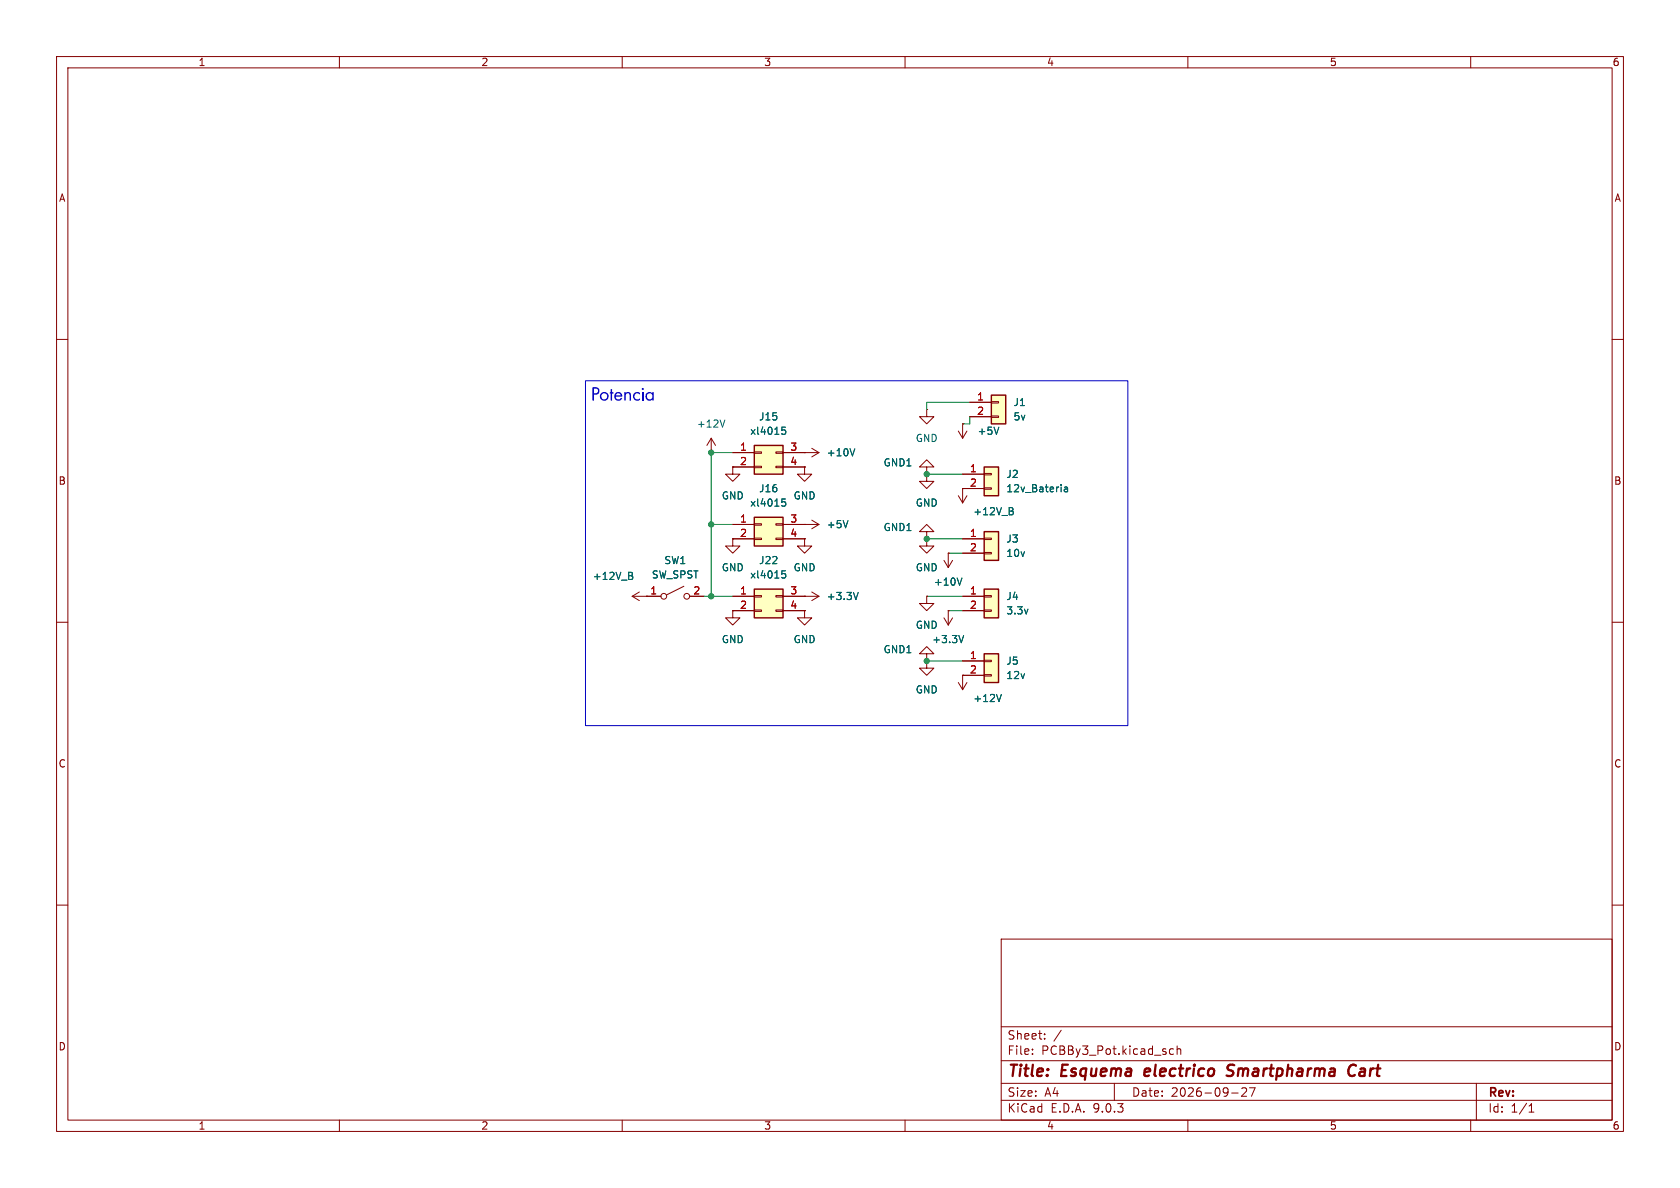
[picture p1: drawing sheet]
(kicad_sch
 (version 20250114)
 (generator "eeschema")
 (generator_version "9.0")
 (paper "A4")
 (title_block
  (title "Esquema electrico Smartpharma Cart")
  (date "2026-09-27"))
 (lib_symbols
  (symbol "Conn_02x02_Counter_Clockwise_1"
   (pin_names
    (offset 1.016) (hide yes)) (exclude_from_sim no) (in_bom yes) (on_board yes)
   (property "Reference" "J22" (at 1.27 6.35 0) (effects (font (size 1.27 1.27))))
   (property "Value" "xl4015" (at 1.27 3.81 0) (effects (font (size 1.27 1.27))))
   (property "Footprint" "nuevas:XL4005_DC-DC" (at 0 0 0) (effects (font (size 1.27 1.27)) (hide yes)))
   (property "Datasheet" "~" (at 0 0 0) (effects (font (size 1.27 1.27)) (hide yes)))
   (property "Description" "Generic connector, double row, 02x02, counter clockwise pin numbering scheme (similar to DIP package numbering), script generated (kicad-library-utils/schlib/autogen/connector/)" (at 0 0 0) (effects (font (size 1.27 1.27)) (hide yes)))
   (symbol "Conn_02x02_Counter_Clockwise_1_1_1"
    (rectangle (start -1.27 1.27) (end 3.81 -3.81) (stroke (width 0.254) (type default)) (fill (type background)))
    (rectangle (start -1.27 0.127) (end 0 -0.127) (stroke (width 0.1524) (type default)) (fill (type none)))
    (rectangle (start -1.27 -2.413) (end 0 -2.667) (stroke (width 0.1524) (type default)) (fill (type none)))
    (rectangle (start 3.81 0.127) (end 2.54 -0.127) (stroke (width 0.1524) (type default)) (fill (type none)))
    (rectangle (start 3.81 -2.413) (end 2.54 -2.667) (stroke (width 0.1524) (type default)) (fill (type none)))
    (pin passive line (at -5.08 0 0) (length 3.81) (name "Pin_1" (effects (font (size 1.27 1.27)))) (number "1" (effects (font (size 1.27 1.27)))))
    (pin passive line (at -5.08 -2.54 0) (length 3.81) (name "Pin_2" (effects (font (size 1.27 1.27)))) (number "2" (effects (font (size 1.27 1.27)))))
    (pin passive line (at 7.62 0 180) (length 3.81) (name "Pin_4" (effects (font (size 1.27 1.27)))) (number "3" (effects (font (size 1.27 1.27)))))
    (pin passive line (at 7.62 -2.54 180) (length 3.81) (name "Pin_3" (effects (font (size 1.27 1.27)))) (number "4" (effects (font (size 1.27 1.27))))))
   (embedded_fonts no))
  (symbol "Conn_02x02_Counter_Clockwise_2"
   (pin_names
    (offset 1.016) (hide yes)) (exclude_from_sim no) (in_bom yes) (on_board yes)
   (property "Reference" "J16" (at 1.27 6.35 0) (effects (font (size 1.27 1.27))))
   (property "Value" "xl4015" (at 1.27 3.81 0) (effects (font (size 1.27 1.27))))
   (property "Footprint" "nuevas:XL4005_DC-DC" (at 0 0 0) (effects (font (size 1.27 1.27)) (hide yes)))
   (property "Datasheet" "~" (at 0 0 0) (effects (font (size 1.27 1.27)) (hide yes)))
   (property "Description" "Generic connector, double row, 02x02, counter clockwise pin numbering scheme (similar to DIP package numbering), script generated (kicad-library-utils/schlib/autogen/connector/)" (at 0 0 0) (effects (font (size 1.27 1.27)) (hide yes)))
   (symbol "Conn_02x02_Counter_Clockwise_2_1_1"
    (rectangle (start -1.27 1.27) (end 3.81 -3.81) (stroke (width 0.254) (type default)) (fill (type background)))
    (rectangle (start -1.27 0.127) (end 0 -0.127) (stroke (width 0.1524) (type default)) (fill (type none)))
    (rectangle (start -1.27 -2.413) (end 0 -2.667) (stroke (width 0.1524) (type default)) (fill (type none)))
    (rectangle (start 3.81 0.127) (end 2.54 -0.127) (stroke (width 0.1524) (type default)) (fill (type none)))
    (rectangle (start 3.81 -2.413) (end 2.54 -2.667) (stroke (width 0.1524) (type default)) (fill (type none)))
    (pin passive line (at -5.08 0 0) (length 3.81) (name "Pin_1" (effects (font (size 1.27 1.27)))) (number "1" (effects (font (size 1.27 1.27)))))
    (pin passive line (at -5.08 -2.54 0) (length 3.81) (name "Pin_2" (effects (font (size 1.27 1.27)))) (number "2" (effects (font (size 1.27 1.27)))))
    (pin passive line (at 7.62 0 180) (length 3.81) (name "Pin_4" (effects (font (size 1.27 1.27)))) (number "3" (effects (font (size 1.27 1.27)))))
    (pin passive line (at 7.62 -2.54 180) (length 3.81) (name "Pin_3" (effects (font (size 1.27 1.27)))) (number "4" (effects (font (size 1.27 1.27))))))
   (embedded_fonts no))
  (symbol "Connector_Generic:Conn_01x02"
   (pin_names
    (offset 1.016) (hide yes)) (exclude_from_sim no) (in_bom yes) (on_board yes)
   (property "Reference" "J" (at 0 2.54 0) (effects (font (size 1.27 1.27))))
   (property "Value" "Conn_01x02" (at 0 -5.08 0) (effects (font (size 1.27 1.27))))
   (property "Footprint" "" (at 0 0 0) (effects (font (size 1.27 1.27)) (hide yes)))
   (property "Datasheet" "~" (at 0 0 0) (effects (font (size 1.27 1.27)) (hide yes)))
   (property "Description" "Generic connector, single row, 01x02, script generated (kicad-library-utils/schlib/autogen/connector/)" (at 0 0 0) (effects (font (size 1.27 1.27)) (hide yes)))
   (symbol "Conn_01x02_1_1"
    (rectangle (start -1.27 1.27) (end 1.27 -3.81) (stroke (width 0.254) (type default)) (fill (type background)))
    (rectangle (start -1.27 0.127) (end 0 -0.127) (stroke (width 0.1524) (type default)) (fill (type none)))
    (rectangle (start -1.27 -2.413) (end 0 -2.667) (stroke (width 0.1524) (type default)) (fill (type none)))
    (pin passive line (at -5.08 0 0) (length 3.81) (name "Pin_1" (effects (font (size 1.27 1.27)))) (number "1" (effects (font (size 1.27 1.27)))))
    (pin passive line (at -5.08 -2.54 0) (length 3.81) (name "Pin_2" (effects (font (size 1.27 1.27)))) (number "2" (effects (font (size 1.27 1.27))))))
   (embedded_fonts no))
  (symbol "Connector_Generic:Conn_02x02_Counter_Clockwise"
   (pin_names
    (offset 1.016) (hide yes)) (exclude_from_sim no) (in_bom yes) (on_board yes)
   (property "Reference" "J15" (at 1.27 6.35 0) (effects (font (size 1.27 1.27))))
   (property "Value" "xl4015" (at 1.27 3.81 0) (effects (font (size 1.27 1.27))))
   (property "Footprint" "nuevas:XL4005_DC-DC" (at 0 0 0) (effects (font (size 1.27 1.27)) (hide yes)))
   (property "Datasheet" "~" (at 0 0 0) (effects (font (size 1.27 1.27)) (hide yes)))
   (property "Description" "Generic connector, double row, 02x02, counter clockwise pin numbering scheme (similar to DIP package numbering), script generated (kicad-library-utils/schlib/autogen/connector/)" (at 0 0 0) (effects (font (size 1.27 1.27)) (hide yes)))
   (symbol "Conn_02x02_Counter_Clockwise_1_1"
    (rectangle (start -1.27 1.27) (end 3.81 -3.81) (stroke (width 0.254) (type default)) (fill (type background)))
    (rectangle (start -1.27 0.127) (end 0 -0.127) (stroke (width 0.1524) (type default)) (fill (type none)))
    (rectangle (start -1.27 -2.413) (end 0 -2.667) (stroke (width 0.1524) (type default)) (fill (type none)))
    (rectangle (start 3.81 0.127) (end 2.54 -0.127) (stroke (width 0.1524) (type default)) (fill (type none)))
    (rectangle (start 3.81 -2.413) (end 2.54 -2.667) (stroke (width 0.1524) (type default)) (fill (type none)))
    (pin passive line (at -5.08 0 0) (length 3.81) (name "Pin_1" (effects (font (size 1.27 1.27)))) (number "1" (effects (font (size 1.27 1.27)))))
    (pin passive line (at -5.08 -2.54 0) (length 3.81) (name "Pin_2" (effects (font (size 1.27 1.27)))) (number "2" (effects (font (size 1.27 1.27)))))
    (pin passive line (at 7.62 0 180) (length 3.81) (name "Pin_4" (effects (font (size 1.27 1.27)))) (number "3" (effects (font (size 1.27 1.27)))))
    (pin passive line (at 7.62 -2.54 180) (length 3.81) (name "Pin_3" (effects (font (size 1.27 1.27)))) (number "4" (effects (font (size 1.27 1.27))))))
   (embedded_fonts no))
  (symbol "Switch:SW_SPST"
   (pin_names
    (offset 0) (hide yes)) (exclude_from_sim no) (in_bom yes) (on_board yes)
   (property "Reference" "SW" (at 0 3.175 0) (effects (font (size 1.27 1.27))))
   (property "Value" "SW_SPST" (at 0 -2.54 0) (effects (font (size 1.27 1.27))))
   (property "Footprint" "" (at 0 0 0) (effects (font (size 1.27 1.27)) (hide yes)))
   (property "Datasheet" "~" (at 0 0 0) (effects (font (size 1.27 1.27)) (hide yes)))
   (property "Description" "Single Pole Single Throw (SPST) switch" (at 0 0 0) (effects (font (size 1.27 1.27)) (hide yes)))
   (symbol "SW_SPST_0_0"
    (circle (center -2.032 0) (radius 0.508) (stroke (width 0) (type default)) (fill (type none)))
    (polyline (pts (xy -1.524 0.254) (xy 1.524 1.778)) (stroke (width 0) (type default)) (fill (type none)))
    (circle (center 2.032 0) (radius 0.508) (stroke (width 0) (type default)) (fill (type none))))
   (symbol "SW_SPST_1_1"
    (pin passive line (at -5.08 0 0) (length 2.54) (name "A" (effects (font (size 1.27 1.27)))) (number "1" (effects (font (size 1.27 1.27)))))
    (pin passive line (at 5.08 0 180) (length 2.54) (name "B" (effects (font (size 1.27 1.27)))) (number "2" (effects (font (size 1.27 1.27))))))
   (embedded_fonts no))
  (symbol "power:+10V"
   (power)
   (pin_numbers (hide yes))
   (pin_names
    (offset 0) (hide yes)) (exclude_from_sim no) (in_bom yes) (on_board yes)
   (property "Reference" "#PWR" (at 0 -3.81 0) (effects (font (size 1.27 1.27)) (hide yes)))
   (property "Value" "+10V" (at 0 3.556 0) (effects (font (size 1.27 1.27))))
   (property "Footprint" "" (at 0 0 0) (effects (font (size 1.27 1.27)) (hide yes)))
   (property "Datasheet" "" (at 0 0 0) (effects (font (size 1.27 1.27)) (hide yes)))
   (property "Description" "Power symbol creates a global label with name \"+10V\"" (at 0 0 0) (effects (font (size 1.27 1.27)) (hide yes)))
   (symbol "+10V_0_1"
    (polyline (pts (xy -0.762 1.27) (xy 0 2.54)) (stroke (width 0) (type default)) (fill (type none)))
    (polyline (pts (xy 0 2.54) (xy 0.762 1.27)) (stroke (width 0) (type default)) (fill (type none)))
    (polyline (pts (xy 0 0) (xy 0 2.54)) (stroke (width 0) (type default)) (fill (type none))))
   (symbol "+10V_1_1"
    (pin power_in line (at 0 0 90) (length 0) (name "~" (effects (font (size 1.27 1.27)))) (number "1" (effects (font (size 1.27 1.27))))))
   (embedded_fonts no))
  (symbol "power:+12V"
   (power)
   (pin_numbers (hide yes))
   (pin_names
    (offset 0) (hide yes)) (exclude_from_sim no) (in_bom yes) (on_board yes)
   (property "Reference" "#PWR" (at 0 -3.81 0) (effects (font (size 1.27 1.27)) (hide yes)))
   (property "Value" "+12V" (at 0 3.556 0) (effects (font (size 1.27 1.27))))
   (property "Footprint" "" (at 0 0 0) (effects (font (size 1.27 1.27)) (hide yes)))
   (property "Datasheet" "" (at 0 0 0) (effects (font (size 1.27 1.27)) (hide yes)))
   (property "Description" "Power symbol creates a global label with name \"+12V\"" (at 0 0 0) (effects (font (size 1.27 1.27)) (hide yes)))
   (symbol "+12V_0_1"
    (polyline (pts (xy -0.762 1.27) (xy 0 2.54)) (stroke (width 0) (type default)) (fill (type none)))
    (polyline (pts (xy 0 2.54) (xy 0.762 1.27)) (stroke (width 0) (type default)) (fill (type none)))
    (polyline (pts (xy 0 0) (xy 0 2.54)) (stroke (width 0) (type default)) (fill (type none))))
   (symbol "+12V_1_1"
    (pin power_in line (at 0 0 90) (length 0) (name "~" (effects (font (size 1.27 1.27)))) (number "1" (effects (font (size 1.27 1.27))))))
   (embedded_fonts no))
  (symbol "power:+24V"
   (power)
   (pin_numbers (hide yes))
   (pin_names
    (offset 0) (hide yes)) (exclude_from_sim no) (in_bom yes) (on_board yes)
   (property "Reference" "#PWR" (at 0 -3.81 0) (effects (font (size 1.27 1.27)) (hide yes)))
   (property "Value" "+24V" (at 0 3.556 0) (effects (font (size 1.27 1.27))))
   (property "Footprint" "" (at 0 0 0) (effects (font (size 1.27 1.27)) (hide yes)))
   (property "Datasheet" "" (at 0 0 0) (effects (font (size 1.27 1.27)) (hide yes)))
   (property "Description" "Power symbol creates a global label with name \"+24V\"" (at 0 0 0) (effects (font (size 1.27 1.27)) (hide yes)))
   (symbol "+24V_0_1"
    (polyline (pts (xy -0.762 1.27) (xy 0 2.54)) (stroke (width 0) (type default)) (fill (type none)))
    (polyline (pts (xy 0 2.54) (xy 0.762 1.27)) (stroke (width 0) (type default)) (fill (type none)))
    (polyline (pts (xy 0 0) (xy 0 2.54)) (stroke (width 0) (type default)) (fill (type none))))
   (symbol "+24V_1_1"
    (pin power_in line (at 0 0 90) (length 0) (name "~" (effects (font (size 1.27 1.27)))) (number "1" (effects (font (size 1.27 1.27))))))
   (embedded_fonts no))
  (symbol "power:+3.3V"
   (power)
   (pin_numbers (hide yes))
   (pin_names
    (offset 0) (hide yes)) (exclude_from_sim no) (in_bom yes) (on_board yes)
   (property "Reference" "#PWR" (at 0 -3.81 0) (effects (font (size 1.27 1.27)) (hide yes)))
   (property "Value" "+3.3V" (at 0 3.556 0) (effects (font (size 1.27 1.27))))
   (property "Footprint" "" (at 0 0 0) (effects (font (size 1.27 1.27)) (hide yes)))
   (property "Datasheet" "" (at 0 0 0) (effects (font (size 1.27 1.27)) (hide yes)))
   (property "Description" "Power symbol creates a global label with name \"+3.3V\"" (at 0 0 0) (effects (font (size 1.27 1.27)) (hide yes)))
   (symbol "+3.3V_0_1"
    (polyline (pts (xy -0.762 1.27) (xy 0 2.54)) (stroke (width 0) (type default)) (fill (type none)))
    (polyline (pts (xy 0 2.54) (xy 0.762 1.27)) (stroke (width 0) (type default)) (fill (type none)))
    (polyline (pts (xy 0 0) (xy 0 2.54)) (stroke (width 0) (type default)) (fill (type none))))
   (symbol "+3.3V_1_1"
    (pin power_in line (at 0 0 90) (length 0) (name "~" (effects (font (size 1.27 1.27)))) (number "1" (effects (font (size 1.27 1.27))))))
   (embedded_fonts no))
  (symbol "power:+5V"
   (power)
   (pin_numbers (hide yes))
   (pin_names
    (offset 0) (hide yes)) (exclude_from_sim no) (in_bom yes) (on_board yes)
   (property "Reference" "#PWR" (at 0 -3.81 0) (effects (font (size 1.27 1.27)) (hide yes)))
   (property "Value" "+5V" (at 0 3.556 0) (effects (font (size 1.27 1.27))))
   (property "Footprint" "" (at 0 0 0) (effects (font (size 1.27 1.27)) (hide yes)))
   (property "Datasheet" "" (at 0 0 0) (effects (font (size 1.27 1.27)) (hide yes)))
   (property "Description" "Power symbol creates a global label with name \"+5V\"" (at 0 0 0) (effects (font (size 1.27 1.27)) (hide yes)))
   (symbol "+5V_0_1"
    (polyline (pts (xy -0.762 1.27) (xy 0 2.54)) (stroke (width 0) (type default)) (fill (type none)))
    (polyline (pts (xy 0 2.54) (xy 0.762 1.27)) (stroke (width 0) (type default)) (fill (type none)))
    (polyline (pts (xy 0 0) (xy 0 2.54)) (stroke (width 0) (type default)) (fill (type none))))
   (symbol "+5V_1_1"
    (pin power_in line (at 0 0 90) (length 0) (name "~" (effects (font (size 1.27 1.27)))) (number "1" (effects (font (size 1.27 1.27))))))
   (embedded_fonts no))
  (symbol "power:GND"
   (power)
   (pin_numbers (hide yes))
   (pin_names
    (offset 0) (hide yes)) (exclude_from_sim no) (in_bom yes) (on_board yes)
   (property "Reference" "#PWR" (at 0 -6.35 0) (effects (font (size 1.27 1.27)) (hide yes)))
   (property "Value" "GND" (at 0 -3.81 0) (effects (font (size 1.27 1.27))))
   (property "Footprint" "" (at 0 0 0) (effects (font (size 1.27 1.27)) (hide yes)))
   (property "Datasheet" "" (at 0 0 0) (effects (font (size 1.27 1.27)) (hide yes)))
   (property "Description" "Power symbol creates a global label with name \"GND\" , ground" (at 0 0 0) (effects (font (size 1.27 1.27)) (hide yes)))
   (symbol "GND_0_1"
    (polyline (pts (xy 0 0) (xy 0 -1.27) (xy 1.27 -1.27) (xy 0 -2.54) (xy -1.27 -1.27) (xy 0 -1.27)) (stroke (width 0) (type default)) (fill (type none))))
   (symbol "GND_1_1"
    (pin power_in line (at 0 0 270) (length 0) (name "~" (effects (font (size 1.27 1.27)))) (number "1" (effects (font (size 1.27 1.27))))))
   (embedded_fonts no))
  (symbol "power:GND1"
   (power)
   (pin_numbers (hide yes))
   (pin_names
    (offset 0) (hide yes)) (exclude_from_sim no) (in_bom yes) (on_board yes)
   (property "Reference" "#PWR" (at 0 -6.35 0) (effects (font (size 1.27 1.27)) (hide yes)))
   (property "Value" "GND1" (at 0 -3.81 0) (effects (font (size 1.27 1.27))))
   (property "Footprint" "" (at 0 0 0) (effects (font (size 1.27 1.27)) (hide yes)))
   (property "Datasheet" "" (at 0 0 0) (effects (font (size 1.27 1.27)) (hide yes)))
   (property "Description" "Power symbol creates a global label with name \"GND1\" , ground" (at 0 0 0) (effects (font (size 1.27 1.27)) (hide yes)))
   (symbol "GND1_0_1"
    (polyline (pts (xy 0 0) (xy 0 -1.27) (xy 1.27 -1.27) (xy 0 -2.54) (xy -1.27 -1.27) (xy 0 -1.27)) (stroke (width 0) (type default)) (fill (type none))))
   (symbol "GND1_1_1"
    (pin power_in line (at 0 0 270) (length 0) (name "~" (effects (font (size 1.27 1.27)))) (number "1" (effects (font (size 1.27 1.27))))))
   (embedded_fonts no)))
 (text_box "Potencia"
  (exclude_from_sim no)
  (at 103.505 67.31 0)
  (size 95.885 60.96)
  (margins 0.9525 0.9525 0.9525 0.9525)
  (stroke (width 0) (type solid))
  (fill (type none))
  (effects (font
    (face "Futura") (size 2.54 2.54)) (justify left top)))
 (junction
  (at 163.83 83.82)
  (diameter 0)
  (color 0 0 0 0))
 (junction
  (at 125.73 80.01)
  (diameter 0)
  (color 0 0 0 0))
 (junction
  (at 125.73 105.41)
  (diameter 0)
  (color 0 0 0 0))
 (junction
  (at 163.83 95.25)
  (diameter 0)
  (color 0 0 0 0))
 (junction
  (at 163.83 116.84)
  (diameter 0)
  (color 0 0 0 0))
 (junction
  (at 125.73 92.71)
  (diameter 0)
  (color 0 0 0 0))
 (wire
  (pts (xy 124.46 105.41) (xy 125.73 105.41))
  (stroke (width 0) (type default)))
 (wire
  (pts (xy 171.45 74.93) (xy 170.18 74.93))
  (stroke (width 0) (type default)))
 (wire
  (pts (xy 125.73 92.71) (xy 125.73 80.01))
  (stroke (width 0) (type default)))
 (wire
  (pts (xy 163.83 71.12) (xy 163.83 72.39))
  (stroke (width 0) (type default)))
 (wire
  (pts (xy 125.73 105.41) (xy 129.54 105.41))
  (stroke (width 0) (type default)))
 (wire
  (pts (xy 171.45 73.66) (xy 171.45 74.93))
  (stroke (width 0) (type default)))
 (wire
  (pts (xy 163.83 71.12) (xy 171.45 71.12))
  (stroke (width 0) (type default)))
 (wire
  (pts (xy 125.73 105.41) (xy 125.73 92.71))
  (stroke (width 0) (type default)))
 (wire
  (pts (xy 163.83 95.25) (xy 170.18 95.25))
  (stroke (width 0) (type default)))
 (wire
  (pts (xy 167.64 97.79) (xy 170.18 97.79))
  (stroke (width 0) (type default)))
 (wire
  (pts (xy 167.64 107.95) (xy 170.18 107.95))
  (stroke (width 0) (type default)))
 (wire
  (pts (xy 125.73 92.71) (xy 129.54 92.71))
  (stroke (width 0) (type default)))
 (wire
  (pts (xy 163.83 83.82) (xy 170.18 83.82))
  (stroke (width 0) (type default)))
 (wire
  (pts (xy 163.83 105.41) (xy 170.18 105.41))
  (stroke (width 0) (type default)))
 (wire
  (pts (xy 163.83 116.84) (xy 170.18 116.84))
  (stroke (width 0) (type default)))
 (wire
  (pts (xy 125.73 80.01) (xy 129.54 80.01))
  (stroke (width 0) (type default)))
 (symbol
  (lib_id "power:GND")
  (at 129.54 82.55 0)
  (unit 1)
  (exclude_from_sim no)
  (in_bom yes)
  (on_board yes)
  (dnp no)
  (fields_autoplaced yes)
  (property "Reference" "#PWR058" (at 129.54 88.9 0) (effects (font (size 1.27 1.27)) (hide yes)))
  (property "Value" "GND" (at 129.54 87.63 0) (effects (font (size 1.27 1.27))))
  (property "Footprint" "" (at 129.54 82.55 0) (effects (font (size 1.27 1.27)) (hide yes)))
  (property "Datasheet" "" (at 129.54 82.55 0) (effects (font (size 1.27 1.27)) (hide yes)))
  (property "Description" "Power symbol creates a global label with name \"GND\" , ground" (at 129.54 82.55 0) (effects (font (size 1.27 1.27)) (hide yes)))
  (pin "1"))
 (symbol
  (lib_id "power:+3.3V")
  (at 142.24 105.41 270)
  (unit 1)
  (exclude_from_sim no)
  (in_bom yes)
  (on_board yes)
  (dnp no)
  (fields_autoplaced yes)
  (property "Reference" "#PWR060" (at 138.43 105.41 0) (effects (font (size 1.27 1.27)) (hide yes)))
  (property "Value" "+3.3V" (at 146.05 105.4099 90) (effects (font (size 1.27 1.27)) (justify left)))
  (property "Footprint" "" (at 142.24 105.41 0) (effects (font (size 1.27 1.27)) (hide yes)))
  (property "Datasheet" "" (at 142.24 105.41 0) (effects (font (size 1.27 1.27)) (hide yes)))
  (property "Description" "Power symbol creates a global label with name \"+3.3V\"" (at 142.24 105.41 0) (effects (font (size 1.27 1.27)) (hide yes)))
  (pin "1"))
 (symbol
  (lib_id "power:GND1")
  (at 163.83 83.82 180)
  (unit 1)
  (exclude_from_sim no)
  (in_bom yes)
  (on_board yes)
  (dnp no)
  (property "Reference" "#PWR051" (at 163.83 77.47 0) (effects (font (size 1.27 1.27)) (hide yes)))
  (property "Value" "GND1" (at 158.75 81.788 0) (effects (font (size 1.27 1.27))))
  (property "Footprint" "" (at 163.83 83.82 0) (effects (font (size 1.27 1.27)) (hide yes)))
  (property "Datasheet" "" (at 163.83 83.82 0) (effects (font (size 1.27 1.27)) (hide yes)))
  (property "Description" "Power symbol creates a global label with name \"GND1\" , ground" (at 163.83 83.82 0) (effects (font (size 1.27 1.27)) (hide yes)))
  (pin "1"))
 (symbol
  (lib_id "Connector_Generic:Conn_01x02")
  (at 175.26 105.41 0)
  (unit 1)
  (exclude_from_sim no)
  (in_bom yes)
  (on_board yes)
  (dnp no)
  (property "Reference" "J4" (at 177.8 105.4099 0) (effects (font (size 1.27 1.27)) (justify left)))
  (property "Value" "3.3v" (at 177.8 107.9499 0) (effects (font (size 1.27 1.27)) (justify left)))
  (property "Footprint" "Connector_Phoenix_MC:PhoenixContact_MC_1,5_2-G-3.81_1x02_P3.81mm_Horizontal" (at 175.26 105.41 0) (effects (font (size 1.27 1.27)) (hide yes)))
  (property "Datasheet" "~" (at 175.26 105.41 0) (effects (font (size 1.27 1.27)) (hide yes)))
  (property "Description" "Generic connector, single row, 01x02, script generated (kicad-library-utils/schlib/autogen/connector/)" (at 175.26 105.41 0) (effects (font (size 1.27 1.27)) (hide yes)))
  (pin "2")
  (pin "1"))
 (symbol
  (lib_id "power:GND")
  (at 142.24 95.25 0)
  (unit 1)
  (exclude_from_sim no)
  (in_bom yes)
  (on_board yes)
  (dnp no)
  (fields_autoplaced yes)
  (property "Reference" "#PWR056" (at 142.24 101.6 0) (effects (font (size 1.27 1.27)) (hide yes)))
  (property "Value" "GND" (at 142.24 100.33 0) (effects (font (size 1.27 1.27))))
  (property "Footprint" "" (at 142.24 95.25 0) (effects (font (size 1.27 1.27)) (hide yes)))
  (property "Datasheet" "" (at 142.24 95.25 0) (effects (font (size 1.27 1.27)) (hide yes)))
  (property "Description" "Power symbol creates a global label with name \"GND\" , ground" (at 142.24 95.25 0) (effects (font (size 1.27 1.27)) (hide yes)))
  (pin "1"))
 (symbol
  (lib_name "Conn_02x02_Counter_Clockwise_1")
  (lib_id "Connector_Generic:Conn_02x02_Counter_Clockwise")
  (at 134.62 105.41 0)
  (unit 1)
  (exclude_from_sim no)
  (in_bom yes)
  (on_board yes)
  (dnp no)
  (fields_autoplaced yes)
  (property "Reference" "J22" (at 135.89 99.06 0) (effects (font (size 1.27 1.27))))
  (property "Value" "xl4015" (at 135.89 101.6 0) (effects (font (size 1.27 1.27))))
  (property "Footprint" "nuevas:XL4005_DC-DC" (at 134.62 105.41 0) (effects (font (size 1.27 1.27)) (hide yes)))
  (property "Datasheet" "~" (at 134.62 105.41 0) (effects (font (size 1.27 1.27)) (hide yes)))
  (property "Description" "Generic connector, double row, 02x02, counter clockwise pin numbering scheme (similar to DIP package numbering), script generated (kicad-library-utils/schlib/autogen/connector/)" (at 134.62 105.41 0) (effects (font (size 1.27 1.27)) (hide yes)))
  (pin "1")
  (pin "2")
  (pin "3")
  (pin "4"))
 (symbol
  (lib_id "power:+24V")
  (at 170.18 74.93 180)
  (unit 1)
  (exclude_from_sim no)
  (in_bom yes)
  (on_board yes)
  (dnp no)
  (fields_autoplaced yes)
  (property "Reference" "#PWR026" (at 170.18 71.12 0) (effects (font (size 1.27 1.27)) (hide yes)))
  (property "Value" "+5V" (at 172.72 76.1999 0) (effects (font (size 1.27 1.27)) (justify right)))
  (property "Footprint" "" (at 170.18 74.93 0) (effects (font (size 1.27 1.27)) (hide yes)))
  (property "Datasheet" "" (at 170.18 74.93 0) (effects (font (size 1.27 1.27)) (hide yes)))
  (property "Description" "Power symbol creates a global label with name \"+24V\"" (at 170.18 74.93 0) (effects (font (size 1.27 1.27)) (hide yes)))
  (pin "1"))
 (symbol
  (lib_id "power:+10V")
  (at 167.64 97.79 180)
  (unit 1)
  (exclude_from_sim no)
  (in_bom yes)
  (on_board yes)
  (dnp no)
  (fields_autoplaced yes)
  (property "Reference" "#PWR014" (at 167.64 93.98 0) (effects (font (size 1.27 1.27)) (hide yes)))
  (property "Value" "+10V" (at 167.64 102.87 0) (effects (font (size 1.27 1.27))))
  (property "Footprint" "" (at 167.64 97.79 0) (effects (font (size 1.27 1.27)) (hide yes)))
  (property "Datasheet" "" (at 167.64 97.79 0) (effects (font (size 1.27 1.27)) (hide yes)))
  (property "Description" "Power symbol creates a global label with name \"+10V\"" (at 167.64 97.79 0) (effects (font (size 1.27 1.27)) (hide yes)))
  (pin "1"))
 (symbol
  (lib_id "power:+12V")
  (at 125.73 80.01 0)
  (unit 1)
  (exclude_from_sim no)
  (in_bom yes)
  (on_board yes)
  (dnp no)
  (fields_autoplaced yes)
  (property "Reference" "#PWR065" (at 125.73 83.82 0) (effects (font (size 1.27 1.27)) (hide yes)))
  (property "Value" "+12V" (at 125.73 74.93 0) (effects (font (size 1.27 1.27))))
  (property "Footprint" "" (at 125.73 80.01 0) (effects (font (size 1.27 1.27)) (hide yes)))
  (property "Datasheet" "" (at 125.73 80.01 0) (effects (font (size 1.27 1.27)) (hide yes)))
  (property "Description" "Power symbol creates a global label with name \"+12V\"" (at 125.73 80.01 0) (effects (font (size 1.27 1.27)) (hide yes)))
  (pin "1"))
 (symbol
  (lib_id "power:GND")
  (at 163.83 95.25 0)
  (unit 1)
  (exclude_from_sim no)
  (in_bom yes)
  (on_board yes)
  (dnp no)
  (fields_autoplaced yes)
  (property "Reference" "#PWR03" (at 163.83 101.6 0) (effects (font (size 1.27 1.27)) (hide yes)))
  (property "Value" "GND" (at 163.83 100.33 0) (effects (font (size 1.27 1.27))))
  (property "Footprint" "" (at 163.83 95.25 0) (effects (font (size 1.27 1.27)) (hide yes)))
  (property "Datasheet" "" (at 163.83 95.25 0) (effects (font (size 1.27 1.27)) (hide yes)))
  (property "Description" "Power symbol creates a global label with name \"GND\" , ground" (at 163.83 95.25 0) (effects (font (size 1.27 1.27)) (hide yes)))
  (pin "1"))
 (symbol
  (lib_id "power:GND")
  (at 142.24 82.55 0)
  (unit 1)
  (exclude_from_sim no)
  (in_bom yes)
  (on_board yes)
  (dnp no)
  (fields_autoplaced yes)
  (property "Reference" "#PWR059" (at 142.24 88.9 0) (effects (font (size 1.27 1.27)) (hide yes)))
  (property "Value" "GND" (at 142.24 87.63 0) (effects (font (size 1.27 1.27))))
  (property "Footprint" "" (at 142.24 82.55 0) (effects (font (size 1.27 1.27)) (hide yes)))
  (property "Datasheet" "" (at 142.24 82.55 0) (effects (font (size 1.27 1.27)) (hide yes)))
  (property "Description" "Power symbol creates a global label with name \"GND\" , ground" (at 142.24 82.55 0) (effects (font (size 1.27 1.27)) (hide yes)))
  (pin "1"))
 (symbol
  (lib_id "power:GND")
  (at 163.83 105.41 0)
  (unit 1)
  (exclude_from_sim no)
  (in_bom yes)
  (on_board yes)
  (dnp no)
  (fields_autoplaced yes)
  (property "Reference" "#PWR04" (at 163.83 111.76 0) (effects (font (size 1.27 1.27)) (hide yes)))
  (property "Value" "GND" (at 163.83 110.49 0) (effects (font (size 1.27 1.27))))
  (property "Footprint" "" (at 163.83 105.41 0) (effects (font (size 1.27 1.27)) (hide yes)))
  (property "Datasheet" "" (at 163.83 105.41 0) (effects (font (size 1.27 1.27)) (hide yes)))
  (property "Description" "Power symbol creates a global label with name \"GND\" , ground" (at 163.83 105.41 0) (effects (font (size 1.27 1.27)) (hide yes)))
  (pin "1"))
 (symbol
  (lib_id "Connector_Generic:Conn_01x02")
  (at 175.26 95.25 0)
  (unit 1)
  (exclude_from_sim no)
  (in_bom yes)
  (on_board yes)
  (dnp no)
  (property "Reference" "J3" (at 177.8 95.2499 0) (effects (font (size 1.27 1.27)) (justify left)))
  (property "Value" "10v" (at 177.8 97.7899 0) (effects (font (size 1.27 1.27)) (justify left)))
  (property "Footprint" "Connector_Phoenix_MC:PhoenixContact_MC_1,5_2-G-3.81_1x02_P3.81mm_Horizontal" (at 175.26 95.25 0) (effects (font (size 1.27 1.27)) (hide yes)))
  (property "Datasheet" "~" (at 175.26 95.25 0) (effects (font (size 1.27 1.27)) (hide yes)))
  (property "Description" "Generic connector, single row, 01x02, script generated (kicad-library-utils/schlib/autogen/connector/)" (at 175.26 95.25 0) (effects (font (size 1.27 1.27)) (hide yes)))
  (pin "2")
  (pin "1"))
 (symbol
  (lib_id "power:+5V")
  (at 142.24 92.71 270)
  (unit 1)
  (exclude_from_sim no)
  (in_bom yes)
  (on_board yes)
  (dnp no)
  (fields_autoplaced yes)
  (property "Reference" "#PWR061" (at 138.43 92.71 0) (effects (font (size 1.27 1.27)) (hide yes)))
  (property "Value" "+5V" (at 146.05 92.7099 90) (effects (font (size 1.27 1.27)) (justify left)))
  (property "Footprint" "" (at 142.24 92.71 0) (effects (font (size 1.27 1.27)) (hide yes)))
  (property "Datasheet" "" (at 142.24 92.71 0) (effects (font (size 1.27 1.27)) (hide yes)))
  (property "Description" "Power symbol creates a global label with name \"+5V\"" (at 142.24 92.71 0) (effects (font (size 1.27 1.27)) (hide yes)))
  (pin "1"))
 (symbol
  (lib_id "power:+12V")
  (at 170.18 119.38 180)
  (unit 1)
  (exclude_from_sim no)
  (in_bom yes)
  (on_board yes)
  (dnp no)
  (property "Reference" "#PWR071" (at 170.18 115.57 0) (effects (font (size 1.27 1.27)) (hide yes)))
  (property "Value" "+12V" (at 171.958 123.444 0) (effects (font (size 1.27 1.27)) (justify right)))
  (property "Footprint" "" (at 170.18 119.38 0) (effects (font (size 1.27 1.27)) (hide yes)))
  (property "Datasheet" "" (at 170.18 119.38 0) (effects (font (size 1.27 1.27)) (hide yes)))
  (property "Description" "Power symbol creates a global label with name \"+12V\"" (at 170.18 119.38 0) (effects (font (size 1.27 1.27)) (hide yes)))
  (pin "1"))
 (symbol
  (lib_id "power:+12V")
  (at 170.18 86.36 180)
  (unit 1)
  (exclude_from_sim no)
  (in_bom yes)
  (on_board yes)
  (dnp no)
  (property "Reference" "#PWR031" (at 170.18 82.55 0) (effects (font (size 1.27 1.27)) (hide yes)))
  (property "Value" "+12V_B" (at 171.958 90.424 0) (effects (font (size 1.27 1.27)) (justify right)))
  (property "Footprint" "" (at 170.18 86.36 0) (effects (font (size 1.27 1.27)) (hide yes)))
  (property "Datasheet" "" (at 170.18 86.36 0) (effects (font (size 1.27 1.27)) (hide yes)))
  (property "Description" "Power symbol creates a global label with name \"+12V\"" (at 170.18 86.36 0) (effects (font (size 1.27 1.27)) (hide yes)))
  (pin "1"))
 (symbol
  (lib_id "power:GND")
  (at 142.24 107.95 0)
  (unit 1)
  (exclude_from_sim no)
  (in_bom yes)
  (on_board yes)
  (dnp no)
  (fields_autoplaced yes)
  (property "Reference" "#PWR054" (at 142.24 114.3 0) (effects (font (size 1.27 1.27)) (hide yes)))
  (property "Value" "GND" (at 142.24 113.03 0) (effects (font (size 1.27 1.27))))
  (property "Footprint" "" (at 142.24 107.95 0) (effects (font (size 1.27 1.27)) (hide yes)))
  (property "Datasheet" "" (at 142.24 107.95 0) (effects (font (size 1.27 1.27)) (hide yes)))
  (property "Description" "Power symbol creates a global label with name \"GND\" , ground" (at 142.24 107.95 0) (effects (font (size 1.27 1.27)) (hide yes)))
  (pin "1"))
 (symbol
  (lib_id "Switch:SW_SPST")
  (at 119.38 105.41 0)
  (unit 1)
  (exclude_from_sim no)
  (in_bom yes)
  (on_board yes)
  (dnp no)
  (fields_autoplaced yes)
  (property "Reference" "SW1" (at 119.38 99.06 0) (effects (font (size 1.27 1.27))))
  (property "Value" "SW_SPST" (at 119.38 101.6 0) (effects (font (size 1.27 1.27))))
  (property "Footprint" "Button_Switch_THT:SW_SPST_Omron_B3F-40xx" (at 119.38 105.41 0) (effects (font (size 1.27 1.27)) (hide yes)))
  (property "Datasheet" "~" (at 119.38 105.41 0) (effects (font (size 1.27 1.27)) (hide yes)))
  (property "Description" "Single Pole Single Throw (SPST) switch" (at 119.38 105.41 0) (effects (font (size 1.27 1.27)) (hide yes)))
  (pin "2")
  (pin "1"))
 (symbol
  (lib_id "power:GND")
  (at 163.83 83.82 0)
  (unit 1)
  (exclude_from_sim no)
  (in_bom yes)
  (on_board yes)
  (dnp no)
  (fields_autoplaced yes)
  (property "Reference" "#PWR02" (at 163.83 90.17 0) (effects (font (size 1.27 1.27)) (hide yes)))
  (property "Value" "GND" (at 163.83 88.9 0) (effects (font (size 1.27 1.27))))
  (property "Footprint" "" (at 163.83 83.82 0) (effects (font (size 1.27 1.27)) (hide yes)))
  (property "Datasheet" "" (at 163.83 83.82 0) (effects (font (size 1.27 1.27)) (hide yes)))
  (property "Description" "Power symbol creates a global label with name \"GND\" , ground" (at 163.83 83.82 0) (effects (font (size 1.27 1.27)) (hide yes)))
  (pin "1"))
 (symbol
  (lib_id "power:+3.3V")
  (at 167.64 107.95 180)
  (unit 1)
  (exclude_from_sim no)
  (in_bom yes)
  (on_board yes)
  (dnp no)
  (fields_autoplaced yes)
  (property "Reference" "#PWR017" (at 167.64 104.14 0) (effects (font (size 1.27 1.27)) (hide yes)))
  (property "Value" "+3.3V" (at 167.64 113.03 0) (effects (font (size 1.27 1.27))))
  (property "Footprint" "" (at 167.64 107.95 0) (effects (font (size 1.27 1.27)) (hide yes)))
  (property "Datasheet" "" (at 167.64 107.95 0) (effects (font (size 1.27 1.27)) (hide yes)))
  (property "Description" "Power symbol creates a global label with name \"+3.3V\"" (at 167.64 107.95 0) (effects (font (size 1.27 1.27)) (hide yes)))
  (pin "1"))
 (symbol
  (lib_id "Connector_Generic:Conn_01x02")
  (at 176.53 71.12 0)
  (unit 1)
  (exclude_from_sim no)
  (in_bom yes)
  (on_board yes)
  (dnp no)
  (property "Reference" "J1" (at 179.07 71.1199 0) (effects (font (size 1.27 1.27)) (justify left)))
  (property "Value" "5v" (at 179.07 73.6599 0) (effects (font (size 1.27 1.27)) (justify left)))
  (property "Footprint" "Connector_Phoenix_MC:PhoenixContact_MC_1,5_2-G-3.81_1x02_P3.81mm_Horizontal" (at 176.53 71.12 0) (effects (font (size 1.27 1.27)) (hide yes)))
  (property "Datasheet" "~" (at 176.53 71.12 0) (effects (font (size 1.27 1.27)) (hide yes)))
  (property "Description" "Generic connector, single row, 01x02, script generated (kicad-library-utils/schlib/autogen/connector/)" (at 176.53 71.12 0) (effects (font (size 1.27 1.27)) (hide yes)))
  (pin "2")
  (pin "1"))
 (symbol
  (lib_id "power:GND1")
  (at 163.83 116.84 180)
  (unit 1)
  (exclude_from_sim no)
  (in_bom yes)
  (on_board yes)
  (dnp no)
  (property "Reference" "#PWR069" (at 163.83 110.49 0) (effects (font (size 1.27 1.27)) (hide yes)))
  (property "Value" "GND1" (at 158.75 114.808 0) (effects (font (size 1.27 1.27))))
  (property "Footprint" "" (at 163.83 116.84 0) (effects (font (size 1.27 1.27)) (hide yes)))
  (property "Datasheet" "" (at 163.83 116.84 0) (effects (font (size 1.27 1.27)) (hide yes)))
  (property "Description" "Power symbol creates a global label with name \"GND1\" , ground" (at 163.83 116.84 0) (effects (font (size 1.27 1.27)) (hide yes)))
  (pin "1"))
 (symbol
  (lib_name "Conn_02x02_Counter_Clockwise_2")
  (lib_id "Connector_Generic:Conn_02x02_Counter_Clockwise")
  (at 134.62 92.71 0)
  (unit 1)
  (exclude_from_sim no)
  (in_bom yes)
  (on_board yes)
  (dnp no)
  (fields_autoplaced yes)
  (property "Reference" "J16" (at 135.89 86.36 0) (effects (font (size 1.27 1.27))))
  (property "Value" "xl4015" (at 135.89 88.9 0) (effects (font (size 1.27 1.27))))
  (property "Footprint" "nuevas:XL4005_DC-DC" (at 134.62 92.71 0) (effects (font (size 1.27 1.27)) (hide yes)))
  (property "Datasheet" "~" (at 134.62 92.71 0) (effects (font (size 1.27 1.27)) (hide yes)))
  (property "Description" "Generic connector, double row, 02x02, counter clockwise pin numbering scheme (similar to DIP package numbering), script generated (kicad-library-utils/schlib/autogen/connector/)" (at 134.62 92.71 0) (effects (font (size 1.27 1.27)) (hide yes)))
  (pin "1")
  (pin "2")
  (pin "3")
  (pin "4"))
 (symbol
  (lib_id "power:GND1")
  (at 163.83 95.25 180)
  (unit 1)
  (exclude_from_sim no)
  (in_bom yes)
  (on_board yes)
  (dnp no)
  (property "Reference" "#PWR052" (at 163.83 88.9 0) (effects (font (size 1.27 1.27)) (hide yes)))
  (property "Value" "GND1" (at 158.75 93.218 0) (effects (font (size 1.27 1.27))))
  (property "Footprint" "" (at 163.83 95.25 0) (effects (font (size 1.27 1.27)) (hide yes)))
  (property "Datasheet" "" (at 163.83 95.25 0) (effects (font (size 1.27 1.27)) (hide yes)))
  (property "Description" "Power symbol creates a global label with name \"GND1\" , ground" (at 163.83 95.25 0) (effects (font (size 1.27 1.27)) (hide yes)))
  (pin "1"))
 (symbol
  (lib_id "Connector_Generic:Conn_02x02_Counter_Clockwise")
  (at 134.62 80.01 0)
  (unit 1)
  (exclude_from_sim no)
  (in_bom yes)
  (on_board yes)
  (dnp no)
  (fields_autoplaced yes)
  (property "Reference" "J15" (at 135.89 73.66 0) (effects (font (size 1.27 1.27))))
  (property "Value" "xl4015" (at 135.89 76.2 0) (effects (font (size 1.27 1.27))))
  (property "Footprint" "nuevas:XL4005_DC-DC" (at 134.62 80.01 0) (effects (font (size 1.27 1.27)) (hide yes)))
  (property "Datasheet" "~" (at 134.62 80.01 0) (effects (font (size 1.27 1.27)) (hide yes)))
  (property "Description" "Generic connector, double row, 02x02, counter clockwise pin numbering scheme (similar to DIP package numbering), script generated (kicad-library-utils/schlib/autogen/connector/)" (at 134.62 80.01 0) (effects (font (size 1.27 1.27)) (hide yes)))
  (pin "1")
  (pin "2")
  (pin "3")
  (pin "4"))
 (symbol
  (lib_id "Connector_Generic:Conn_01x02")
  (at 175.26 116.84 0)
  (unit 1)
  (exclude_from_sim no)
  (in_bom yes)
  (on_board yes)
  (dnp no)
  (property "Reference" "J5" (at 177.8 116.8399 0) (effects (font (size 1.27 1.27)) (justify left)))
  (property "Value" "12v" (at 177.8 119.3799 0) (effects (font (size 1.27 1.27)) (justify left)))
  (property "Footprint" "Connector_Phoenix_MC:PhoenixContact_MC_1,5_2-G-3.81_1x02_P3.81mm_Horizontal" (at 175.26 116.84 0) (effects (font (size 1.27 1.27)) (hide yes)))
  (property "Datasheet" "~" (at 175.26 116.84 0) (effects (font (size 1.27 1.27)) (hide yes)))
  (property "Description" "Generic connector, single row, 01x02, script generated (kicad-library-utils/schlib/autogen/connector/)" (at 175.26 116.84 0) (effects (font (size 1.27 1.27)) (hide yes)))
  (pin "2")
  (pin "1"))
 (symbol
  (lib_id "power:GND")
  (at 129.54 107.95 0)
  (unit 1)
  (exclude_from_sim no)
  (in_bom yes)
  (on_board yes)
  (dnp no)
  (fields_autoplaced yes)
  (property "Reference" "#PWR053" (at 129.54 114.3 0) (effects (font (size 1.27 1.27)) (hide yes)))
  (property "Value" "GND" (at 129.54 113.03 0) (effects (font (size 1.27 1.27))))
  (property "Footprint" "" (at 129.54 107.95 0) (effects (font (size 1.27 1.27)) (hide yes)))
  (property "Datasheet" "" (at 129.54 107.95 0) (effects (font (size 1.27 1.27)) (hide yes)))
  (property "Description" "Power symbol creates a global label with name \"GND\" , ground" (at 129.54 107.95 0) (effects (font (size 1.27 1.27)) (hide yes)))
  (pin "1"))
 (symbol
  (lib_id "Connector_Generic:Conn_01x02")
  (at 175.26 83.82 0)
  (unit 1)
  (exclude_from_sim no)
  (in_bom yes)
  (on_board yes)
  (dnp no)
  (property "Reference" "J2" (at 177.8 83.8199 0) (effects (font (size 1.27 1.27)) (justify left)))
  (property "Value" "12v_Bateria" (at 177.8 86.3599 0) (effects (font (size 1.27 1.27)) (justify left)))
  (property "Footprint" "Connector_Phoenix_MC:PhoenixContact_MC_1,5_2-G-3.81_1x02_P3.81mm_Horizontal" (at 175.26 83.82 0) (effects (font (size 1.27 1.27)) (hide yes)))
  (property "Datasheet" "~" (at 175.26 83.82 0) (effects (font (size 1.27 1.27)) (hide yes)))
  (property "Description" "Generic connector, single row, 01x02, script generated (kicad-library-utils/schlib/autogen/connector/)" (at 175.26 83.82 0) (effects (font (size 1.27 1.27)) (hide yes)))
  (pin "2")
  (pin "1"))
 (symbol
  (lib_id "power:+12V")
  (at 114.3 105.41 90)
  (unit 1)
  (exclude_from_sim no)
  (in_bom yes)
  (on_board yes)
  (dnp no)
  (property "Reference" "#PWR057" (at 118.11 105.41 0) (effects (font (size 1.27 1.27)) (hide yes)))
  (property "Value" "+12V_B" (at 108.458 101.854 90) (effects (font (size 1.27 1.27))))
  (property "Footprint" "" (at 114.3 105.41 0) (effects (font (size 1.27 1.27)) (hide yes)))
  (property "Datasheet" "" (at 114.3 105.41 0) (effects (font (size 1.27 1.27)) (hide yes)))
  (property "Description" "Power symbol creates a global label with name \"+12V\"" (at 114.3 105.41 0) (effects (font (size 1.27 1.27)) (hide yes)))
  (pin "1"))
 (symbol
  (lib_id "power:GND")
  (at 163.83 72.39 0)
  (unit 1)
  (exclude_from_sim no)
  (in_bom yes)
  (on_board yes)
  (dnp no)
  (fields_autoplaced yes)
  (property "Reference" "#PWR01" (at 163.83 78.74 0) (effects (font (size 1.27 1.27)) (hide yes)))
  (property "Value" "GND" (at 163.83 77.47 0) (effects (font (size 1.27 1.27))))
  (property "Footprint" "" (at 163.83 72.39 0) (effects (font (size 1.27 1.27)) (hide yes)))
  (property "Datasheet" "" (at 163.83 72.39 0) (effects (font (size 1.27 1.27)) (hide yes)))
  (property "Description" "Power symbol creates a global label with name \"GND\" , ground" (at 163.83 72.39 0) (effects (font (size 1.27 1.27)) (hide yes)))
  (pin "1"))
 (symbol
  (lib_id "power:+10V")
  (at 142.24 80.01 270)
  (unit 1)
  (exclude_from_sim no)
  (in_bom yes)
  (on_board yes)
  (dnp no)
  (fields_autoplaced yes)
  (property "Reference" "#PWR062" (at 138.43 80.01 0) (effects (font (size 1.27 1.27)) (hide yes)))
  (property "Value" "+10V" (at 146.05 80.0099 90) (effects (font (size 1.27 1.27)) (justify left)))
  (property "Footprint" "" (at 142.24 80.01 0) (effects (font (size 1.27 1.27)) (hide yes)))
  (property "Datasheet" "" (at 142.24 80.01 0) (effects (font (size 1.27 1.27)) (hide yes)))
  (property "Description" "Power symbol creates a global label with name \"+10V\"" (at 142.24 80.01 0) (effects (font (size 1.27 1.27)) (hide yes)))
  (pin "1"))
 (symbol
  (lib_id "power:GND")
  (at 129.54 95.25 0)
  (unit 1)
  (exclude_from_sim no)
  (in_bom yes)
  (on_board yes)
  (dnp no)
  (fields_autoplaced yes)
  (property "Reference" "#PWR055" (at 129.54 101.6 0) (effects (font (size 1.27 1.27)) (hide yes)))
  (property "Value" "GND" (at 129.54 100.33 0) (effects (font (size 1.27 1.27))))
  (property "Footprint" "" (at 129.54 95.25 0) (effects (font (size 1.27 1.27)) (hide yes)))
  (property "Datasheet" "" (at 129.54 95.25 0) (effects (font (size 1.27 1.27)) (hide yes)))
  (property "Description" "Power symbol creates a global label with name \"GND\" , ground" (at 129.54 95.25 0) (effects (font (size 1.27 1.27)) (hide yes)))
  (pin "1"))
 (symbol
  (lib_id "power:GND")
  (at 163.83 116.84 0)
  (unit 1)
  (exclude_from_sim no)
  (in_bom yes)
  (on_board yes)
  (dnp no)
  (fields_autoplaced yes)
  (property "Reference" "#PWR070" (at 163.83 123.19 0) (effects (font (size 1.27 1.27)) (hide yes)))
  (property "Value" "GND" (at 163.83 121.92 0) (effects (font (size 1.27 1.27))))
  (property "Footprint" "" (at 163.83 116.84 0) (effects (font (size 1.27 1.27)) (hide yes)))
  (property "Datasheet" "" (at 163.83 116.84 0) (effects (font (size 1.27 1.27)) (hide yes)))
  (property "Description" "Power symbol creates a global label with name \"GND\" , ground" (at 163.83 116.84 0) (effects (font (size 1.27 1.27)) (hide yes)))
  (pin "1"))
 (sheet_instances
  (path ""
   (page "1")))
 (embedded_fonts no))
